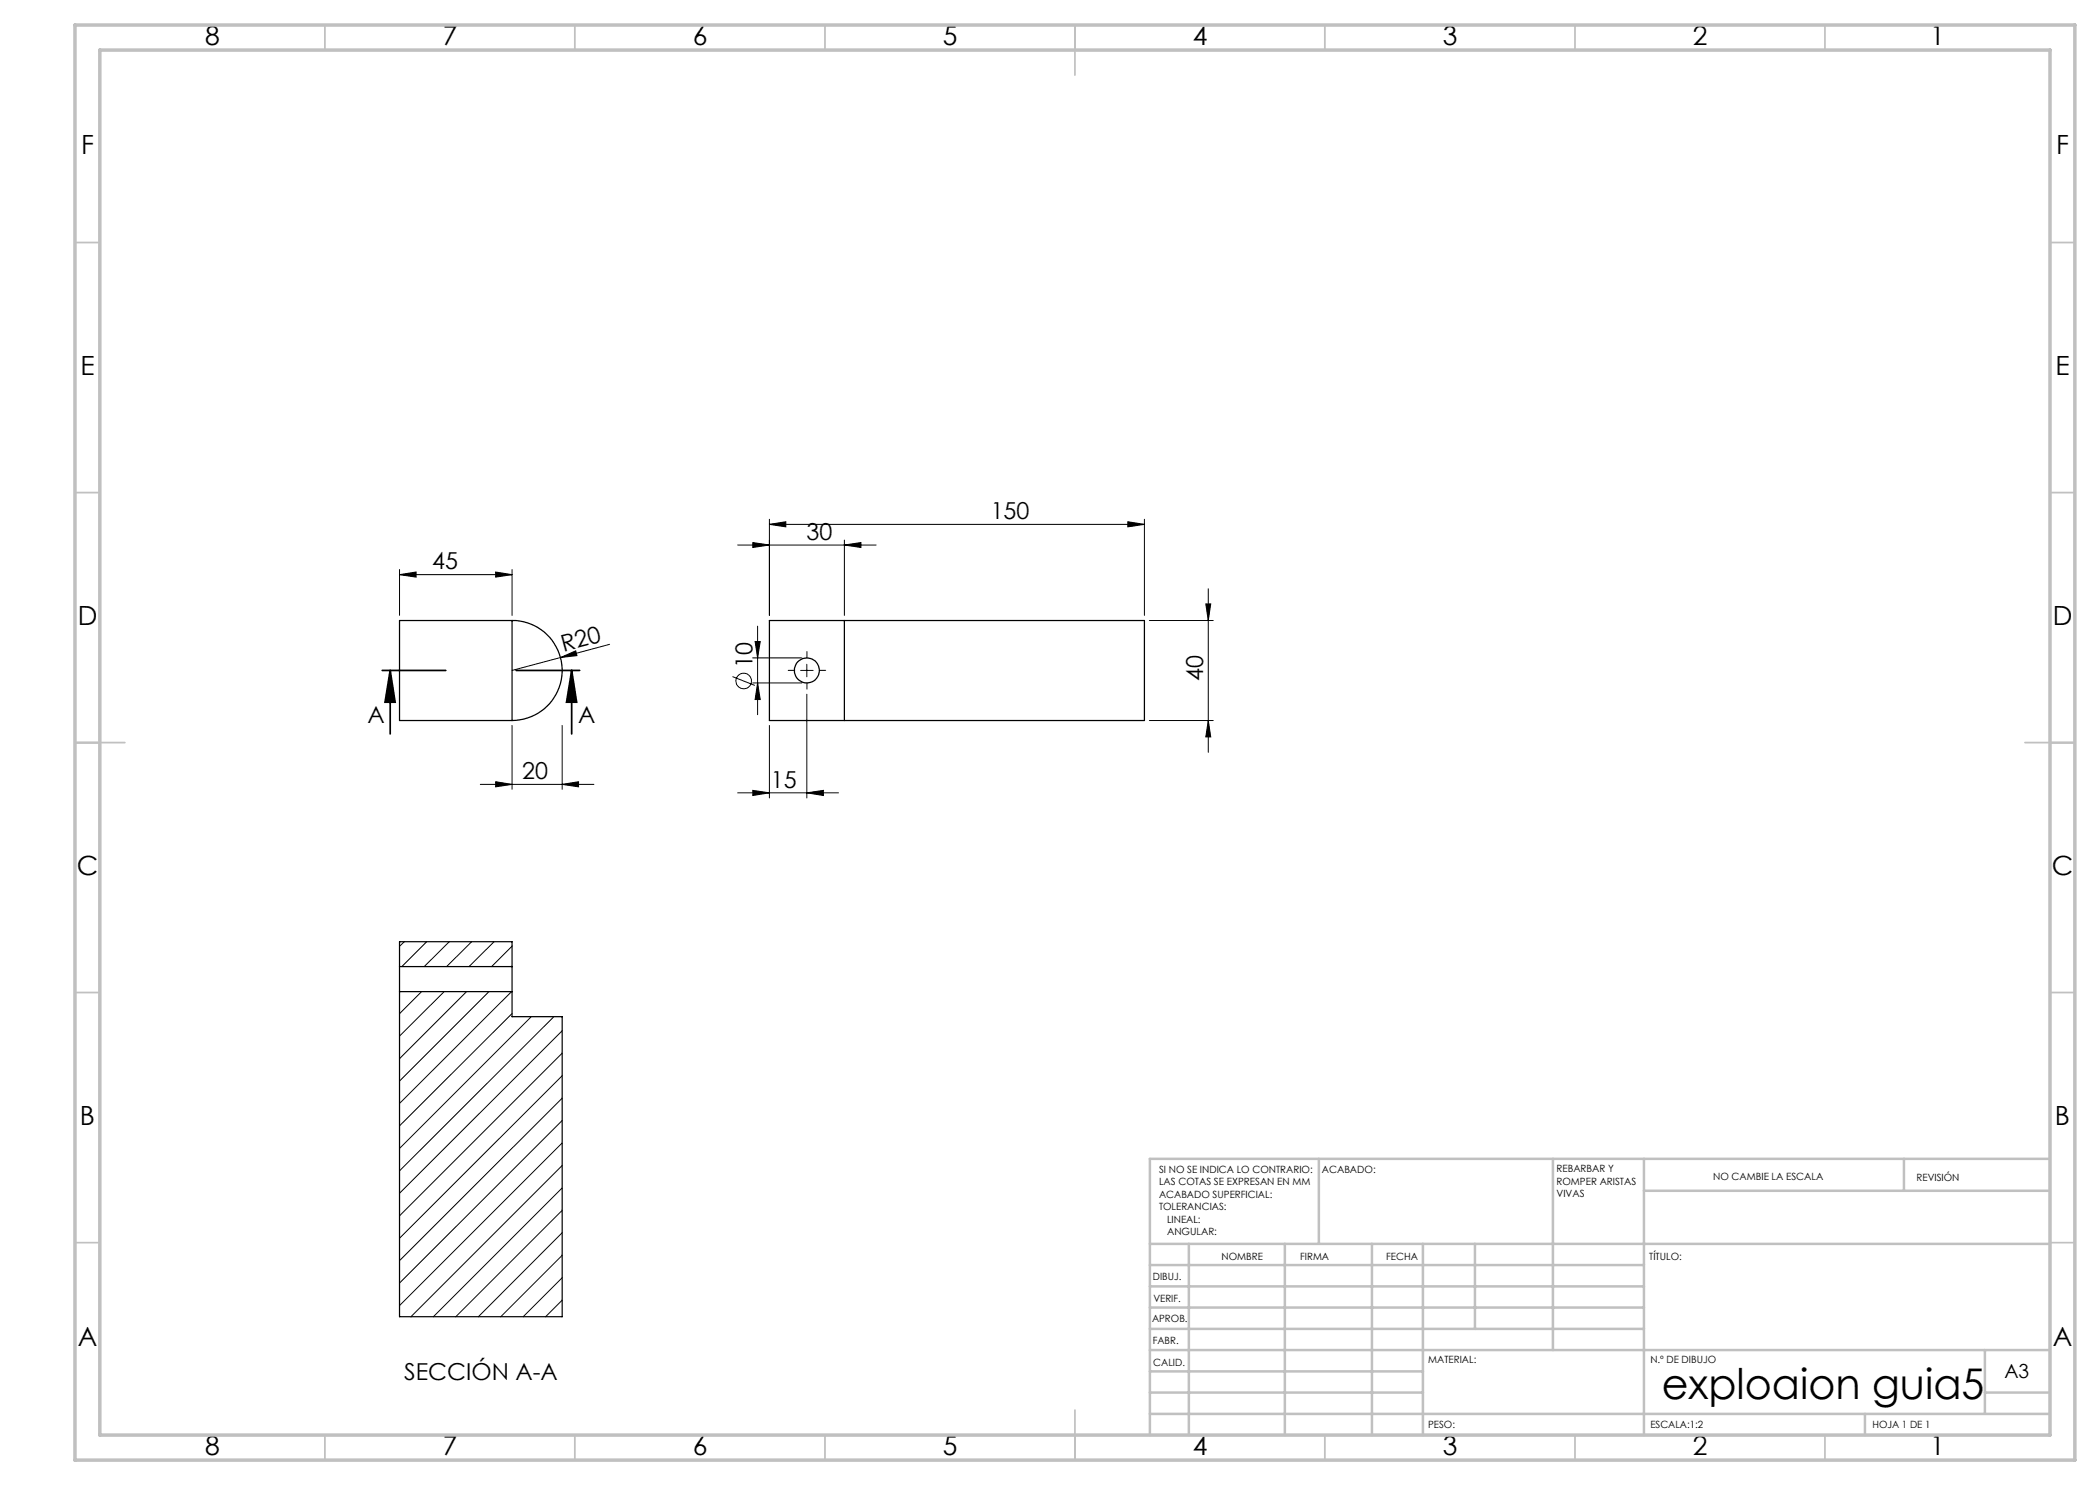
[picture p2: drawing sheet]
<svg xmlns="http://www.w3.org/2000/svg" width="420mm" height="297mm" viewBox="0 0 420 297" stroke-linecap="round" stroke-linejoin="round" font-family="sans-serif">
<g fill="none" stroke="#000" stroke-width=".2">
<path d="M79.9 114.9l3.3-.5v1zM79.9 113.9v9.2M79.9 114.9h22.5M99.1 114.4l3.3 .5-3.3 .5zM102.4 113.9v9.2M147.5 109h27.7M150.6 108.5l3.3 .5-3.3 .5zM153.9 104.9l3.3-.6v1.1zM153.9 103.9v19.2M153.9 104.9h75M168.9 109l3.3-.5v1zM168.9 108v15.1"/>
<path d="M225.6 104.3l3.3 .6-3.3 .5zM228.9 103.9v19.2M241.7 117.8v32.7M112.1 131.5l3-1.3 .3 .9zM121.9 128.9l-19.5 5.2M146.5 135.3l4.5 1.8M150.5 136.6h9.9M150.5 131.6h9.9M151 128.3h1l-.5 3.3zM151.5 125.2v17.7M151.5 136.6l.5 3.3h-1zM160.1 134.1h2.5"/>
<path d="M161.4 138.8v20.8M161.4 132.9v2.5M229.9 124.1h12.7M241.2 120.8h.9l-.4 3.3zM96.1 156.9h22.7M99.1 156.3l3.3 .6-3.3 .5zM102.4 145.1v12.8M112.4 156.9l3.3-.6v1.1zM112.4 145.1v12.8M147.5 158.6h20.2M150.6 158.1l3.3 .5-3.3 .5zM153.9 145.1v14.5"/>
<path d="M161.4 158.6l3.3-.5v1zM229.9 144.1h12.7M241.7 144.1l.4 3.3h-.9zM80.9 188.3l-1 1M84.3 198.3l-4.4 4.4M85.3 188.3l-4.9 5M88.8 198.3l-8.9 8.9M89.9 188.3l-5.1 5M93.3 198.3l-13.4 13.4M94.3 188.3l-5 5M97.8 198.3l-17.9 17.9M98.8 188.3l-5 5"/>
<path d="M102.3 198.3l-22.4 22.4M102.4 189.2l-4.1 4.1M102.4 202.7l-22.5 22.5M106.3 203.3l-26.4 26.4M110.8 203.3l-30.9 30.9M112.4 206.2l-32.5 32.5M112.4 210.6l-32.5 32.6M112.4 215.2l-32.5 32.4M112.4 219.6l-32.5 32.5M112.4 224.1l-32.5 32.5M112.4 228.6l-32.5 32.5M112.4 233.1l-30.2 30.2"/>
<path d="M112.4 237.6l-25.7 25.7M112.4 242.1l-21.2 21.2M112.4 246.6l-16.7 16.7M112.4 251.1l-12.2 12.2M112.4 255.5l-7.8 7.8M112.4 260l-3.3 3.3"/>
<circle cx="148.7" cy="136.2" r="1.56"/>
</g>
<path d="M76.4 134.1h12.7M78 134.1l1 6.3h-2zM78 134.1v12.7M103.2 134.1h12.7M114.3 134.1l1 6.3h-2zM114.3 134.1v12.7" fill="none" stroke="#000" stroke-width=".35"/>
<path d="M158.9 134.1h-1.3M161.4 131.6v-1.3M161.4 136.6v1.2M163.9 134.1h1.2" fill="none" stroke="#000" stroke-width=".2" stroke-dasharray="15.2 1.3 1.3 1.3"/>
<g fill="none" stroke="#c0c0c0" stroke-width=".35">
<path d="M65 5v5M115 5v5M165 5v5M215 5v10M265 5v5M315 5v5M365 5v5M15 48.5h5M410 48.5h5M15 98.5h5M410 98.5h5M15 148.5h10"/>
<path d="M405 148.5h10M15 198.5h5M410 198.5h5M15 248.5h5M410 248.5h5M65 287v5M115 287v5M165 287v5M215 282v10M265 287v5M315 287v5M365 287v5"/>
</g>
<g fill="none" stroke="#c0c0c0" stroke-width=".5">
<path d="M263.8 231.8v17M310.6 231.8v38.2M328.8 231.8v55.2M328.8 238.2h81.2M380.8 231.8v6.4M410 231.8h-180v55.2M230 248.8h180M230 257.3h98.8M230 253h98.8M237.8 248.8v38.2M257 248.8v38.2M274.4 248.8v38.2"/>
<path d="M284.6 248.8v38.2M295 248.8v17M230 265.8h98.8M230 261.5h98.8M230 278.5h54.6M230 274.3h54.6M230 270h180M397 278.5h13M397 270v12.8M230 282.8h180M373 282.8v4.2"/>
</g>
<path d="M15 5h400v287h-400zM20 10h390v277h-390z" fill="none" stroke="#c0c0c0" stroke-width=".7"/>
<g fill="#000">
<path d="M112.1 131.5l3-1.3 .3 .9z"/>
<path d="M79.9 114.9l3.3-.5v1zM99.1 114.4l3.3 .5-3.3 .5zM99.1 156.3l3.3 .6-3.3 .5zM112.4 156.9l3.3-.6v1.1zM150.6 108.5l3.3 .5-3.3 .5zM168.9 109l3.3-.5v1z"/>
<path d="M225.6 104.3l3.3 .6-3.3 .5zM153.9 104.9l3.3-.6v1.1zM161.4 158.6l3.3-.5v1zM150.6 158.1l3.3 .5-3.3 .5z"/>
<path d="M114.3 134.1l1 6.3h-2zM78 134.1l1 6.3h-2z"/>
<path d="M241.7 144.1l.4 3.3h-.9zM241.2 120.8h.9l-.4 3.3zM151.5 136.6l.5 3.3h-1zM151 128.3h1l-.5 3.3z"/>
</g>
<g fill="none" stroke="#000" stroke-width=".25">
<path d="M102.4 124.1a10 10 0 0 1 10 10 10 10 0 0 1-10 10M102.4 124.1h-22.5v20h22.5M102.4 124.1v20M153.9 124.1h75v20h-75zM168.9 124.1v20M79.9 193.3v5M79.9 193.3v-5h22.5v5M79.9 198.3v65h32.5v-60h-10v-5M79.9 198.3h22.5M79.9 193.3h22.5M102.4 193.3v5"/>
<circle cx="161.4" cy="134.1" r="2.5"/>
</g>
<text font-size="8.5" x="332.3" y="279.7">exploaion guia5</text>
<g font-size="5.3">
<text x="41" y="9">8</text>
<text x="88.5" y="9">7</text>
<text x="138.5" y="9">6</text>
<text x="188.5" y="9">5</text>
<text x="238.5" y="9">4</text>
<text x="288.5" y="9">3</text>
<text x="338.5" y="9">2</text>
<text x="386" y="9">1</text>
<text x="16.2" y="30.7">F</text>
<text x="411.2" y="30.7">F</text>
<text x="16.1" y="75">E</text>
<text x="411.1" y="75">E</text>
<text x="15.5" y="125">D</text>
<text x="410.5" y="125">D</text>
<text x="15.4" y="175">C</text>
<text x="410.4" y="175">C</text>
<text x="16" y="225">B</text>
<text x="411" y="225">B</text>
<text x="15.5" y="269.2">A</text>
<text x="410.5" y="269.2">A</text>
<text x="41" y="291">8</text>
<text x="88.5" y="291">7</text>
<text x="138.5" y="291">6</text>
<text x="188.5" y="291">5</text>
<text x="238.5" y="291">4</text>
<text x="288.5" y="291">3</text>
<text x="338.5" y="291">2</text>
<text x="386" y="291">1</text>
</g>
<g font-size="4.7">
<text x="161.3" y="108">30</text>
<text x="198.1" y="103.8">150</text>
<text x="86.5" y="113.9">45</text>
<text x="112.7" y="130.3" transform="rotate(-15 112.7 130.3)">R20</text>
<text x="150.5" y="133.6" transform="rotate(-90 150.5 133.6)">10</text>
<text x="240.7" y="136.3" transform="rotate(-90 240.7 136.3)">40</text>
<text x="73.5" y="144.7">A</text>
<text x="115.6" y="144.7">A</text>
<text x="104.5" y="155.8">20</text>
<text x="154.2" y="157.5">15</text>
<text x="80.8" y="276.1">SECCIÓN A-A</text>
</g>
<text font-size="3.9" x="400.9" y="275.5">A3</text>
<g font-size="2">
<text x="231.8" y="234.6">SI NO SE INDICA LO CONTRARIO:</text>
<text x="231.8" y="237.1">LAS COTAS SE EXPRESAN EN MM</text>
<text x="231.8" y="239.6">ACABADO SUPERFICIAL:</text>
<text x="264.4" y="234.6">ACABADO:</text>
<text x="311.3" y="234.5">REBARBAR Y</text>
<text x="311.3" y="237">ROMPER ARISTAS</text>
<text x="311.3" y="239.5">VIVAS</text>
<text x="342.6" y="236">NO CAMBIE LA ESCALA</text>
<text x="383.3" y="236.2">REVISIÓN</text>
<text x="231.8" y="242.1">TOLERANCIAS:</text>
<text x="233.4" y="244.6">LINEAL:</text>
<text x="233.4" y="247.1">ANGULAR:</text>
<text x="244.3" y="252">NOMBRE</text>
<text x="260" y="251.9">FIRMA</text>
<text x="277.2" y="251.9">FECHA</text>
<text x="329.9" y="251.9">TÍTULO:</text>
<text x="230.6" y="256.1">DIBUJ.</text>
<text x="230.7" y="260.3">VERIF.</text>
<text x="230.4" y="264.4">APROB.</text>
<text x="230.5" y="268.8">FABR.</text>
<text x="230.7" y="273.1">CALID.</text>
<text x="285.6" y="272.5">MATERIAL:</text>
<text x="330.1" y="272.5">N.º DE DIBUJO</text>
<text x="285.6" y="285.5">PESO:</text>
<text x="330.1" y="285.6">ESCALA:1:2</text>
<text x="374.5" y="285.6">HOJA 1 DE 1</text>
</g>
</svg>
